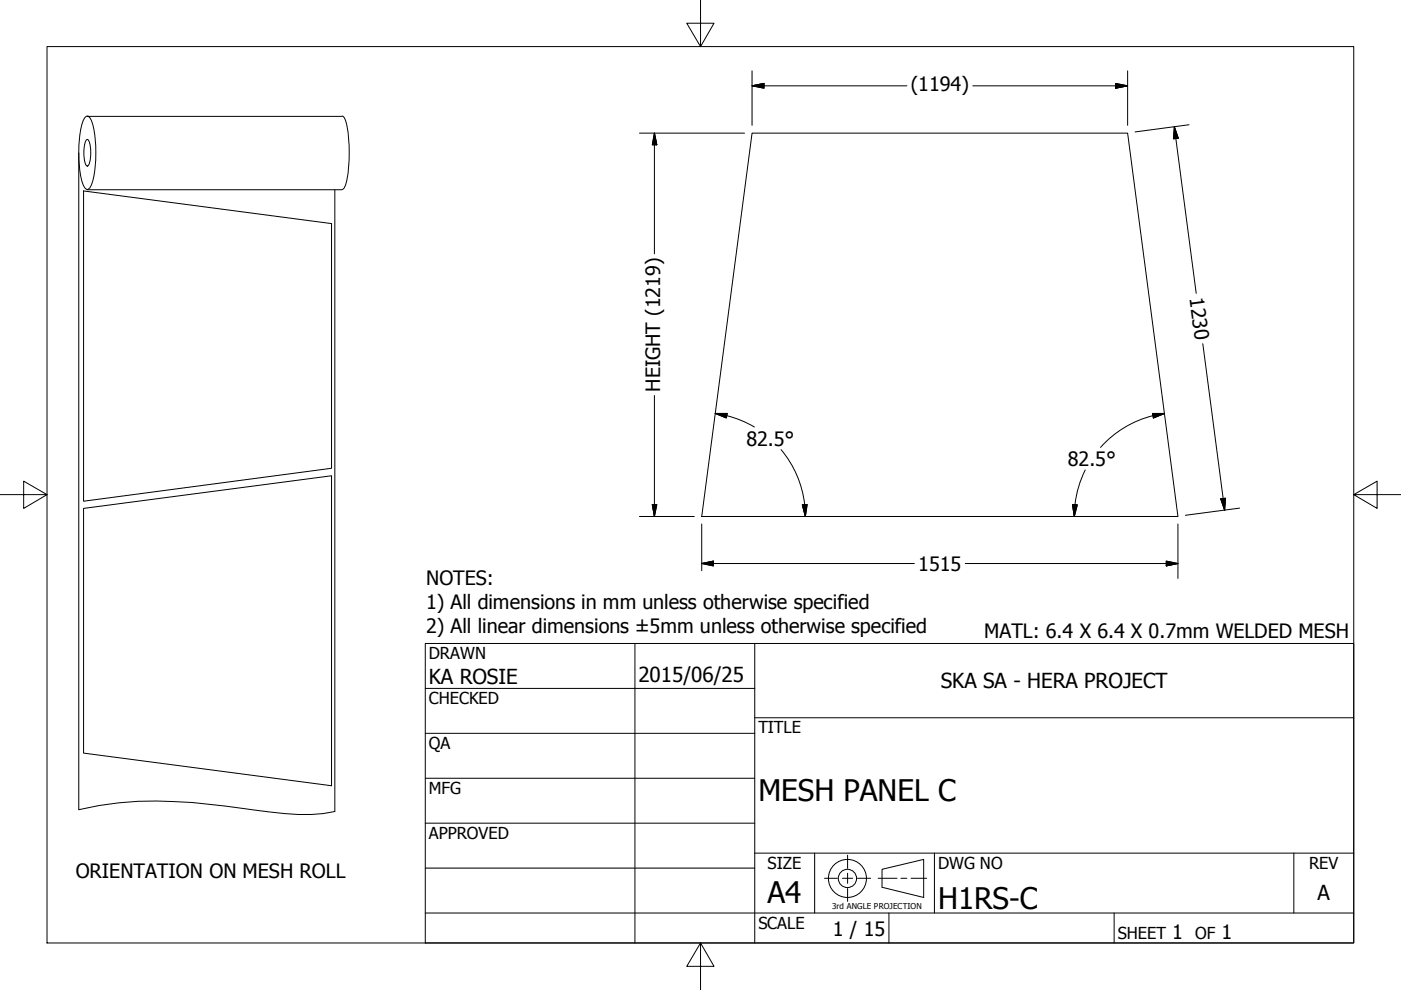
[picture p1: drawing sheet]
<svg xmlns="http://www.w3.org/2000/svg" width="297mm" height="210mm" viewBox="0 0 297 210" stroke-linecap="round" stroke-linejoin="round" font-family="sans-serif">
<!-- layer: Visible (ANSI) -->
<path d="M159.4 28.2h79.7l10.6 81.3h-100.9zM17.7 40.5l52.6 6.9v51.9l-52.6 7zM17.7 107.8l52.6-6.9v65.7l-52.6-6.9z" fill="none" stroke="#000" stroke-width=".21"/>
<!-- layer: Border (ANSI) -->
<path d="M148.5 -.1v10l-2.9-5h5.8l-2.9 5M10 9.9h277v190h-277zM0 104.9h10l-5-2.9v5.8l5-2.9M287 104.9l5 2.9v-5.8l-5 2.9h10M148.5 199.9l2.9 5h-5.8l2.9-5v10" fill="none" stroke="#000" stroke-width=".21"/>
<!-- layer: Title (ANSI) -->
<g fill="none" stroke="#000" stroke-width=".21">
<path d="M90.2 136.4h196.8v63.5h-196.8zM134.6 136.4v63.5M160 136.4v63.5M90.2 146h69.8M90.2 155.5h69.8M160 152.2h127M90.2 165h69.8M90.2 174.5h69.8M90.2 193.6h196.8M90.2 184.1h69.8M160 180.9h127M172.7 180.9v12.7"/>
<path d="M188.5 193.6v6.3M198.1 180.9v12.7M236.2 193.6v6.3M274.3 180.9v12.7"/>
</g>
<!-- layer: Sketch Geometry (ANSI) -->
<g fill="none" stroke="#000" stroke-width=".21">
<path d="M16.7 32.4v139.3a74.5 74.5 0 0 1 24.1-1.5l13.6 1.6a61.6 61.6 0 0 0 14.1 .7l2.5-.4v-131.9M18.2 24.7l.3-.1a2.13 2.13 0 0 1 1.2 1.8 26.6 26.6 0 0 1-.3 12.7l-.6 .9-.3 .2a2.13 2.13 0 0 1-1.2-1.9 26.6 26.6 0 0 1 .3-12.6zM18.3 29.7l.2-.1a3.3 3.3 0 0 1 .7 2.8l-.1 1.4a1.57 1.57 0 0 1-.6 1.4 3.3 3.3 0 0 1-.7-2.8l.1-1.4zM18.5 24.7h54M72.5 24.6a2.15 2.15 0 0 1 1 1.8 32.1 32.1 0 0 1-.2 12.7l-.5 .9-.3 .2M18.5 40.2h54M174.8 186.2h2.7M178.6 186.2h2.2M179.7 181.3v2.8M179.7 185.1v2.2M179.7 188.4v2.7M181.8 186.2h2.8"/>
<path d="M186.2 186.2h4M187 184.3l8.8-2.1v8.1l-8.8-2.2zM191 186.2h1.3M193.2 186.2h3.3"/>
<circle cx="179.7" cy="186.2" r="4"/>
<circle cx="179.7" cy="186.2" r="1.94"/>
</g>
<!-- layer: Dimension (ANSI) -->
<g fill="none" stroke="#000" stroke-width=".21">
<path d="M159.4 18.2l2.6-.5v1zM159.4 18.2h32.9M159.4 15v11.6M206.2 18.2h32.9M236.5 17.7l2.6 .5-2.6 .5zM239.1 15v11.6M135.6 28.2h22.3M138.7 28.2l.6 2.5h-1zM138.7 28.2v25.6M249 26.9l.8 2.4-1 .1zM249 26.9l4.6 35.3M252.1 26.5l-11.4 1.5"/>
<path d="M255 72.9l4.7 35.3M138.7 83.9v25.6M151.6 87.7h2.6l-.2 .9zM151.6 87.7l2.5 .4M154.1 88.1a22 22 0 0 1 5.9 2.4M165.6 95.3a22 22 0 0 1 5.2 14.2M230.1 99.6a22 22 0 0 0-2.3 9.9M244.3 87.7h2.6l-2.4 .9zM244.5 88.1a22 22 0 0 0-11.2 6.8M246.9 87.7l-2.5 .4M135.6 109.5h11.6M138.3 107h1l-.6 2.5z"/>
<path d="M148.8 119.5l2.5-.5v1zM148.8 119.5h45.1M148.8 111.1v9.9M170.1 107h1l-.3 2.5zM204.7 119.5h45M227.4 107h1l-.6 2.5zM247.3 119l2.4 .5-2.4 .5zM249.7 111.1v11.6M258.8 105.8l1-.2-.1 2.6zM262.8 107.7l-11.5 1.6"/>
</g>
<g fill="#000" stroke="#000" stroke-width=".21">
<path d="M159.4 18.2l2.6-.5zM159.4 18.2l2.6-.5v1zM236.5 18.7l2.6-.5zM236.5 17.7l2.6 .5-2.6 .5zM138.7 28.2l.6 2.5zM138.7 28.2l.6 2.5h-1zM249 26.9l.8 2.4zM249 26.9l.8 2.4-1 .1zM151.6 87.7h2.6zM151.6 87.7h2.6l-.2 .9zM244.5 88.6l2.4-.9zM244.3 87.7h2.6l-2.4 .9z"/>
<path d="M138.3 107l.4 2.5zM138.3 107h1l-.6 2.5zM148.8 119.5l2.5-.5zM148.8 119.5l2.5-.5v1zM170.1 107l.7 2.5zM170.1 107h1l-.3 2.5zM227.4 107l.4 2.5zM227.4 107h1l-.6 2.5zM247.3 120l2.4-.5zM247.3 119l2.4 .5-2.4 .5zM258.8 105.8l.9 2.4zM258.8 105.8l1-.2-.1 2.6z"/>
</g>
<g font-size="6.3">
<text x="160.8" y="169.8">MESH PANEL C</text>
<text x="162.8" y="191.4">A4</text>
<text x="198.9" y="192.7">H1RS-C</text>
</g>
<g font-size="4.4">
<text x="90.9" y="145.1">KA ROSIE</text>
<text x="135.4" y="144.5">2015/06/25</text>
<text x="199.5" y="145.9">SKA SA - HERA PROJECT</text>
<text x="279.3" y="190.7">A</text>
</g>
<g font-size="4.2">
<text x="193.1" y="19.3">(1194)</text>
<text x="252.2" y="63.2" transform="rotate(83 252.2 63.2)">1230</text>
<text x="140" y="83.1" transform="rotate(-90 140 83.1)">HEIGHT (1219)</text>
<text x="158.2" y="94.5">82.5°</text>
<text x="226.4" y="98.8">82.5°</text>
<text x="90.4" y="124.1">NOTES:</text>
<text x="194.7" y="121">1515</text>
<text x="90.4" y="129.1">1) All dimensions in mm unless otherwise specified</text>
<text x="90.4" y="134.1">2) All linear dimensions ±5mm unless otherwise specified</text>
<text x="208.7" y="135.4">MATL: 6.4 X 6.4 X 0.7mm WELDED MESH</text>
<text x="16.1" y="186.2">ORIENTATION ON MESH ROLL</text>
<text x="176.6" y="198.5">1 / 15</text>
<text x="248.5" y="199.1">1</text>
<text x="259" y="199.1">1</text>
</g>
<g font-size="3.5">
<text x="90.9" y="139.7">DRAWN</text>
<text x="90.9" y="149.3">CHECKED</text>
<text x="160.8" y="155.5">TITLE</text>
<text x="90.9" y="158.8">QA</text>
<text x="90.9" y="168.3">MFG</text>
<text x="90.9" y="177.8">APPROVED</text>
<text x="162.8" y="184.2">SIZE</text>
<text x="198.9" y="184.2">DWG NO</text>
<text x="277.6" y="184.2">REV</text>
<text x="160.8" y="196.9">SCALE</text>
<text x="237" y="199.1">SHEET</text>
<text x="253.4" y="199.1">OF</text>
</g>
<text font-size="1.7" x="176.4" y="192.6">3rd ANGLE PROJECTION</text>
</svg>
